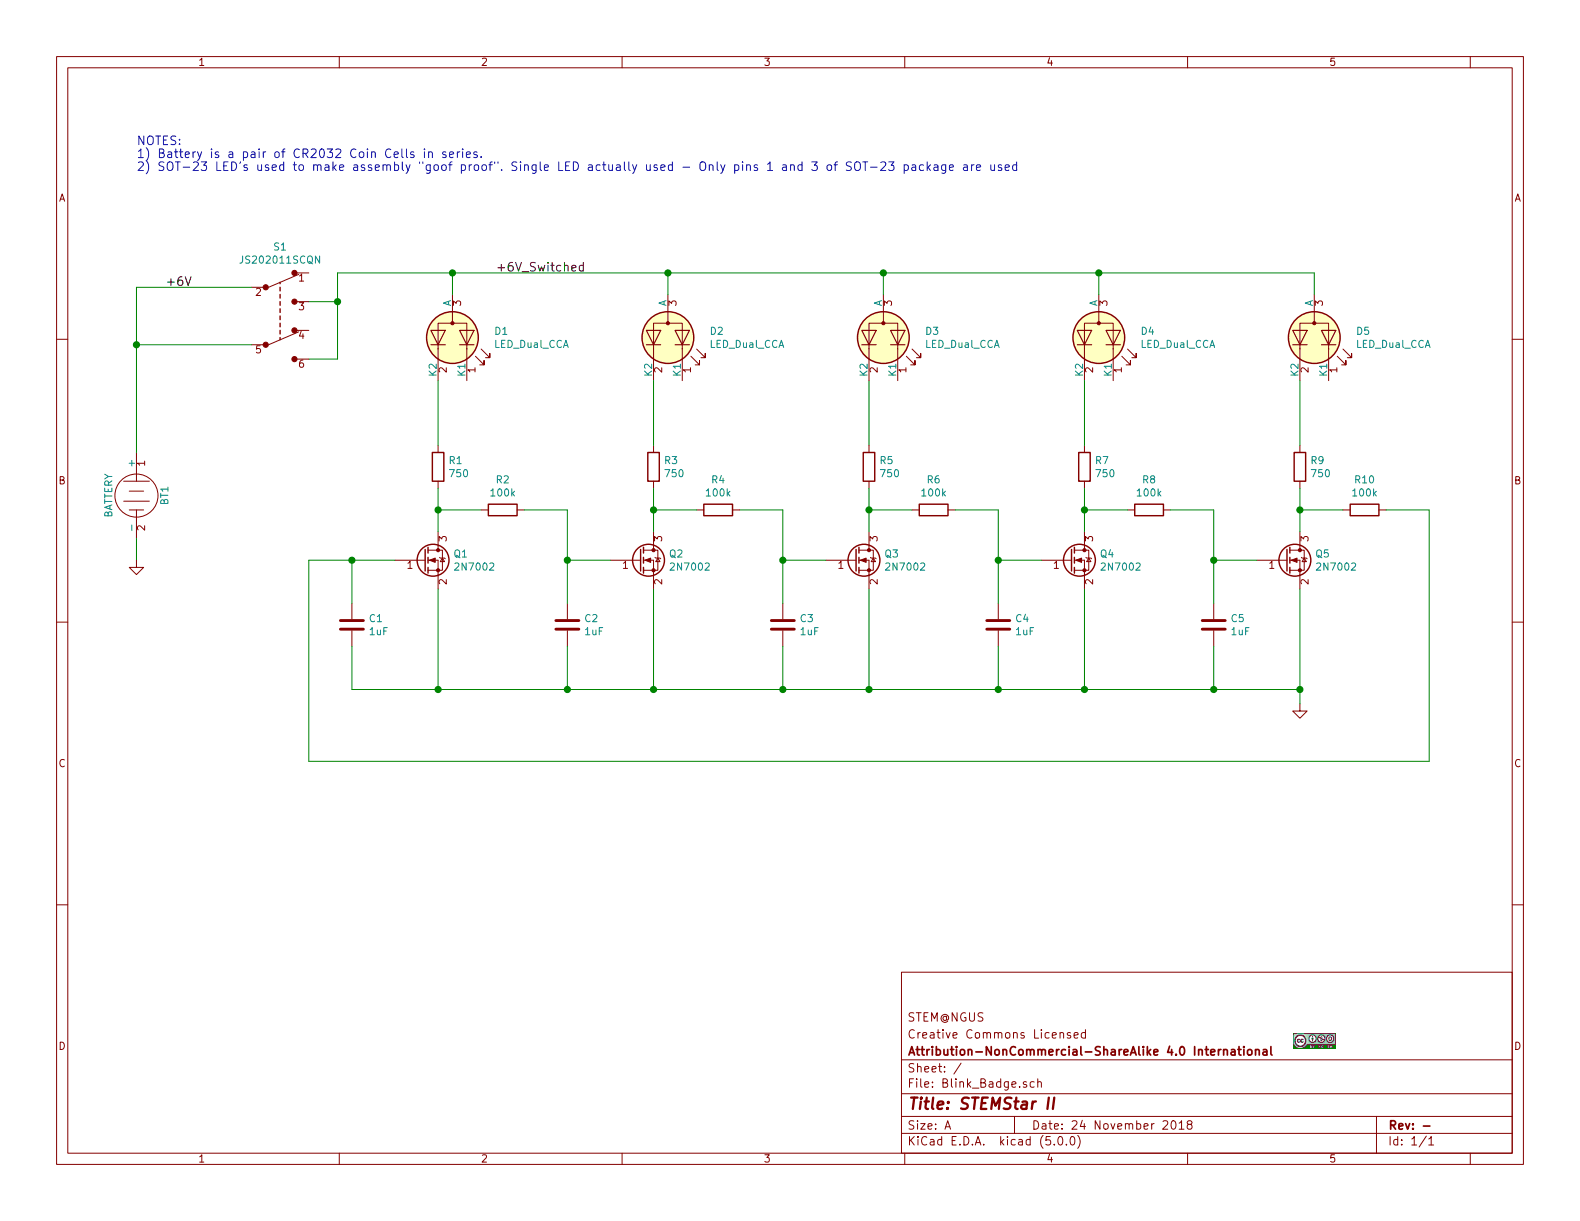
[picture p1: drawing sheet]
EESchema Schematic File Version 4
LIBS:Blink_Badge-cache
EELAYER 26 0
EELAYER END
$Descr A 11000 8500
encoding utf-8
Sheet 1 1
Title "STEMStar II"
Date "24 November 2018"
Rev "-"
Comp "Attribution-NonCommercial-ShareAlike 4.0 International"
Comment1 "Creative Commons Licensed"
Comment2 "STEM@NGUS"
Comment3 ""
Comment4 ""
$EndDescr
$Comp
L Blink_Badge-rescue:BATTERY BT1
U 1 1
P 950 3450
F 0 "BT1" H 950 3650 50  0000 C CNN
F 1 "BATTERY" H 950 3260 50  0000 C CNN
F 2 "windgassen__kicad_lib:WINDGASSEN_CR2032_HOLDER_KEYSTONE_3003" H 950 3000 60  0001 C CNN
F 3 "~" H 950 3450 60  0000 C CNN
	1    950  3450
	0    1    1    0   
$EndComp
Text Notes 950  1200 0    60   ~ 0
NOTES:\n1) Battery is a pair of CR2032 Coin Cells in series.\n2) SOT-23 LED's used to make assembly "goof proof". Single LED actually used - Only pins 1 and 3 of SOT-23 package are used
Wire Wire Line
	950  3750 950  3900
$Comp
L power:GND #PWR03
U 1 1
P 950 3900
F 0 "#PWR03" H 950 3900 30  0001 C CNN
F 1 "GND" H 950 3830 30  0001 C CNN
F 2 "" H 950 3900 60  0000 C CNN
F 3 "" H 950 3900 60  0000 C CNN
	1    950  3900
	1    0    0    -1  
$EndComp
$Comp
L Transistor_FET:2N7002 Q1
U 1 1
P 2950 3900
F 0 "Q1" H 3155 3946 50  0000 L CNN
F 1 "2N7002" H 3155 3855 50  0000 L CNN
F 2 "TO_SOT_Packages_SMD:SOT-23_Handsoldering" H 3150 3825 50  0001 L CIN
F 3 "https://www.fairchildsemi.com/datasheets/2N/2N7002.pdf" H 2950 3900 50  0001 L CNN
	1    2950 3900
	1    0    0    -1  
$EndComp
$Comp
L Device:R R1
U 1 1
P 3050 3250
F 0 "R1" H 3120 3296 50  0000 L CNN
F 1 "750" H 3120 3205 50  0000 L CNN
F 2 "Resistors_SMD:R_1206_HandSoldering" V 2980 3250 50  0001 C CNN
F 3 "~" H 3050 3250 50  0001 C CNN
	1    3050 3250
	1    0    0    -1  
$EndComp
$Comp
L Device:R R2
U 1 1
P 3500 3550
F 0 "R2" V 3707 3550 50  0000 C CNN
F 1 "100k" V 3616 3550 50  0000 C CNN
F 2 "Resistors_SMD:R_1206_HandSoldering" V 3430 3550 50  0001 C CNN
F 3 "~" H 3500 3550 50  0001 C CNN
	1    3500 3550
	0    1    -1   0   
$EndComp
$Comp
L Device:C C1
U 1 1
P 2450 4350
F 0 "C1" H 2565 4396 50  0000 L CNN
F 1 "1uF" H 2565 4305 50  0000 L CNN
F 2 "Capacitors_SMD:C_1206_HandSoldering" H 2488 4200 50  0001 C CNN
F 3 "~" H 2450 4350 50  0001 C CNN
	1    2450 4350
	1    0    0    -1  
$EndComp
Wire Wire Line
	3050 3400 3050 3550
Wire Wire Line
	3350 3550 3050 3550
Connection ~ 3050 3550
Wire Wire Line
	3050 3550 3050 3700
Wire Wire Line
	2750 3900 2450 3900
Wire Wire Line
	2450 3900 2450 4200
$Comp
L Transistor_FET:2N7002 Q2
U 1 1
P 4450 3900
F 0 "Q2" H 4655 3946 50  0000 L CNN
F 1 "2N7002" H 4655 3855 50  0000 L CNN
F 2 "TO_SOT_Packages_SMD:SOT-23_Handsoldering" H 4650 3825 50  0001 L CIN
F 3 "https://www.fairchildsemi.com/datasheets/2N/2N7002.pdf" H 4450 3900 50  0001 L CNN
	1    4450 3900
	1    0    0    -1  
$EndComp
$Comp
L Device:R R3
U 1 1
P 4550 3250
F 0 "R3" H 4620 3296 50  0000 L CNN
F 1 "750" H 4620 3205 50  0000 L CNN
F 2 "Resistors_SMD:R_1206_HandSoldering" V 4480 3250 50  0001 C CNN
F 3 "~" H 4550 3250 50  0001 C CNN
	1    4550 3250
	1    0    0    -1  
$EndComp
$Comp
L Device:R R4
U 1 1
P 5000 3550
F 0 "R4" V 5207 3550 50  0000 C CNN
F 1 "100k" V 5116 3550 50  0000 C CNN
F 2 "Resistors_SMD:R_1206_HandSoldering" V 4930 3550 50  0001 C CNN
F 3 "~" H 5000 3550 50  0001 C CNN
	1    5000 3550
	0    1    -1   0   
$EndComp
$Comp
L Device:C C2
U 1 1
P 3950 4350
F 0 "C2" H 4065 4396 50  0000 L CNN
F 1 "1uF" H 4065 4305 50  0000 L CNN
F 2 "Capacitors_SMD:C_1206_HandSoldering" H 3988 4200 50  0001 C CNN
F 3 "~" H 3950 4350 50  0001 C CNN
	1    3950 4350
	1    0    0    -1  
$EndComp
Wire Wire Line
	4550 3400 4550 3550
Wire Wire Line
	4850 3550 4550 3550
Connection ~ 4550 3550
Wire Wire Line
	4550 3550 4550 3700
Wire Wire Line
	4250 3900 3950 3900
Wire Wire Line
	3950 3900 3950 4200
$Comp
L Transistor_FET:2N7002 Q3
U 1 1
P 5950 3900
F 0 "Q3" H 6155 3946 50  0000 L CNN
F 1 "2N7002" H 6155 3855 50  0000 L CNN
F 2 "TO_SOT_Packages_SMD:SOT-23_Handsoldering" H 6150 3825 50  0001 L CIN
F 3 "https://www.fairchildsemi.com/datasheets/2N/2N7002.pdf" H 5950 3900 50  0001 L CNN
	1    5950 3900
	1    0    0    -1  
$EndComp
$Comp
L Device:R R5
U 1 1
P 6050 3250
F 0 "R5" H 6120 3296 50  0000 L CNN
F 1 "750" H 6120 3205 50  0000 L CNN
F 2 "Resistors_SMD:R_1206_HandSoldering" V 5980 3250 50  0001 C CNN
F 3 "~" H 6050 3250 50  0001 C CNN
	1    6050 3250
	1    0    0    -1  
$EndComp
$Comp
L Device:R R6
U 1 1
P 6500 3550
F 0 "R6" V 6707 3550 50  0000 C CNN
F 1 "100k" V 6616 3550 50  0000 C CNN
F 2 "Resistors_SMD:R_1206_HandSoldering" V 6430 3550 50  0001 C CNN
F 3 "~" H 6500 3550 50  0001 C CNN
	1    6500 3550
	0    1    -1   0   
$EndComp
$Comp
L Device:C C3
U 1 1
P 5450 4350
F 0 "C3" H 5565 4396 50  0000 L CNN
F 1 "1uF" H 5565 4305 50  0000 L CNN
F 2 "Capacitors_SMD:C_1206_HandSoldering" H 5488 4200 50  0001 C CNN
F 3 "~" H 5450 4350 50  0001 C CNN
	1    5450 4350
	1    0    0    -1  
$EndComp
Wire Wire Line
	6050 3400 6050 3550
Wire Wire Line
	6350 3550 6050 3550
Connection ~ 6050 3550
Wire Wire Line
	6050 3550 6050 3700
Wire Wire Line
	5750 3900 5450 3900
Wire Wire Line
	5450 3900 5450 4200
$Comp
L Transistor_FET:2N7002 Q4
U 1 1
P 7450 3900
F 0 "Q4" H 7655 3946 50  0000 L CNN
F 1 "2N7002" H 7655 3855 50  0000 L CNN
F 2 "TO_SOT_Packages_SMD:SOT-23_Handsoldering" H 7650 3825 50  0001 L CIN
F 3 "https://www.fairchildsemi.com/datasheets/2N/2N7002.pdf" H 7450 3900 50  0001 L CNN
	1    7450 3900
	1    0    0    -1  
$EndComp
$Comp
L Device:R R7
U 1 1
P 7550 3250
F 0 "R7" H 7620 3296 50  0000 L CNN
F 1 "750" H 7620 3205 50  0000 L CNN
F 2 "Resistors_SMD:R_1206_HandSoldering" V 7480 3250 50  0001 C CNN
F 3 "~" H 7550 3250 50  0001 C CNN
	1    7550 3250
	1    0    0    -1  
$EndComp
$Comp
L Device:R R8
U 1 1
P 8000 3550
F 0 "R8" V 8207 3550 50  0000 C CNN
F 1 "100k" V 8116 3550 50  0000 C CNN
F 2 "Resistors_SMD:R_1206_HandSoldering" V 7930 3550 50  0001 C CNN
F 3 "~" H 8000 3550 50  0001 C CNN
	1    8000 3550
	0    1    -1   0   
$EndComp
$Comp
L Device:C C4
U 1 1
P 6950 4350
F 0 "C4" H 7065 4396 50  0000 L CNN
F 1 "1uF" H 7065 4305 50  0000 L CNN
F 2 "Capacitors_SMD:C_1206_HandSoldering" H 6988 4200 50  0001 C CNN
F 3 "~" H 6950 4350 50  0001 C CNN
	1    6950 4350
	1    0    0    -1  
$EndComp
Wire Wire Line
	7550 3400 7550 3550
Wire Wire Line
	7850 3550 7550 3550
Connection ~ 7550 3550
Wire Wire Line
	7550 3550 7550 3700
Wire Wire Line
	7250 3900 6950 3900
Wire Wire Line
	6950 3900 6950 4200
$Comp
L Transistor_FET:2N7002 Q5
U 1 1
P 8950 3900
F 0 "Q5" H 9155 3946 50  0000 L CNN
F 1 "2N7002" H 9155 3855 50  0000 L CNN
F 2 "TO_SOT_Packages_SMD:SOT-23_Handsoldering" H 9150 3825 50  0001 L CIN
F 3 "https://www.fairchildsemi.com/datasheets/2N/2N7002.pdf" H 8950 3900 50  0001 L CNN
	1    8950 3900
	1    0    0    -1  
$EndComp
$Comp
L Device:R R9
U 1 1
P 9050 3250
F 0 "R9" H 9120 3296 50  0000 L CNN
F 1 "750" H 9120 3205 50  0000 L CNN
F 2 "Resistors_SMD:R_1206_HandSoldering" V 8980 3250 50  0001 C CNN
F 3 "~" H 9050 3250 50  0001 C CNN
	1    9050 3250
	1    0    0    -1  
$EndComp
$Comp
L Device:R R10
U 1 1
P 9500 3550
F 0 "R10" V 9707 3550 50  0000 C CNN
F 1 "100k" V 9616 3550 50  0000 C CNN
F 2 "Resistors_SMD:R_1206_HandSoldering" V 9430 3550 50  0001 C CNN
F 3 "~" H 9500 3550 50  0001 C CNN
	1    9500 3550
	0    1    -1   0   
$EndComp
$Comp
L Device:C C5
U 1 1
P 8450 4350
F 0 "C5" H 8565 4396 50  0000 L CNN
F 1 "1uF" H 8565 4305 50  0000 L CNN
F 2 "Capacitors_SMD:C_1206_HandSoldering" H 8488 4200 50  0001 C CNN
F 3 "~" H 8450 4350 50  0001 C CNN
	1    8450 4350
	1    0    0    -1  
$EndComp
Wire Wire Line
	9050 3400 9050 3550
Wire Wire Line
	9350 3550 9050 3550
Connection ~ 9050 3550
Wire Wire Line
	9050 3550 9050 3700
Wire Wire Line
	8750 3900 8450 3900
Wire Wire Line
	8450 3900 8450 4200
Wire Wire Line
	2450 4500 2450 4800
Wire Wire Line
	2450 4800 3050 4800
Wire Wire Line
	8450 4800 8450 4500
Wire Wire Line
	6950 4500 6950 4800
Connection ~ 6950 4800
Wire Wire Line
	6950 4800 7550 4800
Wire Wire Line
	5450 4500 5450 4800
Connection ~ 5450 4800
Wire Wire Line
	5450 4800 6050 4800
Wire Wire Line
	3950 4500 3950 4800
Connection ~ 3950 4800
Wire Wire Line
	3950 4800 4550 4800
Wire Wire Line
	3050 4100 3050 4800
Connection ~ 3050 4800
Wire Wire Line
	3050 4800 3950 4800
Wire Wire Line
	9050 4100 9050 4800
Wire Wire Line
	9050 4800 8450 4800
Connection ~ 8450 4800
Wire Wire Line
	7550 4100 7550 4800
Connection ~ 7550 4800
Wire Wire Line
	7550 4800 8450 4800
Wire Wire Line
	6050 4100 6050 4800
Connection ~ 6050 4800
Wire Wire Line
	6050 4800 6950 4800
Wire Wire Line
	4550 4100 4550 4800
Connection ~ 4550 4800
Wire Wire Line
	4550 4800 5450 4800
Wire Wire Line
	3650 3550 3950 3550
Wire Wire Line
	3950 3550 3950 3900
Connection ~ 3950 3900
Wire Wire Line
	5150 3550 5450 3550
Wire Wire Line
	5450 3550 5450 3900
Connection ~ 5450 3900
Wire Wire Line
	6650 3550 6950 3550
Wire Wire Line
	6950 3550 6950 3900
Connection ~ 6950 3900
Wire Wire Line
	8150 3550 8450 3550
Wire Wire Line
	8450 3550 8450 3900
Connection ~ 8450 3900
$Comp
L power:GND #PWR01
U 1 1
P 9050 4900
F 0 "#PWR01" H 9050 4900 30  0001 C CNN
F 1 "GND" H 9050 4830 30  0001 C CNN
F 2 "" H 9050 4900 60  0000 C CNN
F 3 "" H 9050 4900 60  0000 C CNN
	1    9050 4900
	1    0    0    -1  
$EndComp
Wire Wire Line
	9050 4900 9050 4800
Connection ~ 9050 4800
Wire Wire Line
	9650 3550 9950 3550
Wire Wire Line
	9950 3550 9950 5300
Wire Wire Line
	9950 5300 2150 5300
Wire Wire Line
	2150 5300 2150 3900
Wire Wire Line
	2150 3900 2450 3900
Connection ~ 2450 3900
$Comp
L dk_Slide-Switches:JS202011SCQN S1
U 1 1
P 1950 2200
F 0 "S1" H 1950 2683 50  0000 C CNN
F 1 "JS202011SCQN" H 1950 2592 50  0000 C CNN
F 2 "digikey-footprints:Switch_Slide_JS202011SCQN" H 2150 2400 50  0001 L CNN
F 3 "https://www.ckswitches.com/media/1422/js.pdf" H 2150 2500 60  0001 L CNN
F 4 "401-2002-1-ND" H 2150 2600 60  0001 L CNN "Digi-Key_PN"
F 5 "JS202011SCQN" H 2150 2700 60  0001 L CNN "MPN"
F 6 "Switches" H 2150 2800 60  0001 L CNN "Category"
F 7 "Slide Switches" H 2150 2900 60  0001 L CNN "Family"
F 8 "https://www.ckswitches.com/media/1422/js.pdf" H 2150 3000 60  0001 L CNN "DK_Datasheet_Link"
F 9 "/product-detail/en/c-k/JS202011SCQN/401-2002-1-ND/1640098" H 2150 3100 60  0001 L CNN "DK_Detail_Page"
F 10 "SWITCH SLIDE DPDT 300MA 6V" H 2150 3200 60  0001 L CNN "Description"
F 11 "C&K" H 2150 3300 60  0001 L CNN "Manufacturer"
F 12 "Active" H 2150 3400 60  0001 L CNN "Status"
	1    1950 2200
	1    0    0    -1  
$EndComp
Wire Wire Line
	1750 2000 950  2000
Wire Wire Line
	950  2000 950  2400
Wire Wire Line
	1750 2400 950  2400
Connection ~ 950  2400
Wire Wire Line
	950  2400 950  3150
Wire Wire Line
	2150 2100 2350 2100
Wire Wire Line
	2350 2100 2350 2500
Wire Wire Line
	2350 2500 2150 2500
Wire Wire Line
	2350 2100 2350 1900
Connection ~ 2350 2100
Text Label 1150 2000 0    60   ~ 0
+6V
Text Label 3450 1900 0    60   ~ 0
+6V_Switched
$Comp
L Device:LED_Dual_CCA D1
U 1 1
P 3150 2350
F 0 "D1" V 3104 2638 50  0000 L CNN
F 1 "LED_Dual_CCA" V 3195 2638 50  0000 L CNN
F 2 "TO_SOT_Packages_SMD:SOT-23_Handsoldering" H 3200 2350 50  0001 C CNN
F 3 "~" H 3200 2350 50  0001 C CNN
	1    3150 2350
	0    1    1    0   
$EndComp
Wire Wire Line
	2350 1900 3150 1900
$Comp
L Device:LED_Dual_CCA D2
U 1 1
P 4650 2350
F 0 "D2" V 4604 2638 50  0000 L CNN
F 1 "LED_Dual_CCA" V 4695 2638 50  0000 L CNN
F 2 "TO_SOT_Packages_SMD:SOT-23_Handsoldering" H 4700 2350 50  0001 C CNN
F 3 "~" H 4700 2350 50  0001 C CNN
	1    4650 2350
	0    1    1    0   
$EndComp
$Comp
L Device:LED_Dual_CCA D3
U 1 1
P 6150 2350
F 0 "D3" V 6104 2638 50  0000 L CNN
F 1 "LED_Dual_CCA" V 6195 2638 50  0000 L CNN
F 2 "TO_SOT_Packages_SMD:SOT-23_Handsoldering" H 6200 2350 50  0001 C CNN
F 3 "~" H 6200 2350 50  0001 C CNN
	1    6150 2350
	0    1    1    0   
$EndComp
$Comp
L Device:LED_Dual_CCA D4
U 1 1
P 7650 2350
F 0 "D4" V 7604 2638 50  0000 L CNN
F 1 "LED_Dual_CCA" V 7695 2638 50  0000 L CNN
F 2 "TO_SOT_Packages_SMD:SOT-23_Handsoldering" H 7700 2350 50  0001 C CNN
F 3 "~" H 7700 2350 50  0001 C CNN
	1    7650 2350
	0    1    1    0   
$EndComp
$Comp
L Device:LED_Dual_CCA D5
U 1 1
P 9150 2350
F 0 "D5" V 9104 2638 50  0000 L CNN
F 1 "LED_Dual_CCA" V 9195 2638 50  0000 L CNN
F 2 "TO_SOT_Packages_SMD:SOT-23_Handsoldering" H 9200 2350 50  0001 C CNN
F 3 "~" H 9200 2350 50  0001 C CNN
	1    9150 2350
	0    1    1    0   
$EndComp
Wire Wire Line
	3150 2050 3150 1900
Connection ~ 3150 1900
Wire Wire Line
	3150 1900 4650 1900
Wire Wire Line
	3050 2650 3050 3100
Wire Wire Line
	4650 2050 4650 1900
Connection ~ 4650 1900
Wire Wire Line
	4650 1900 6150 1900
Wire Wire Line
	6150 2050 6150 1900
Connection ~ 6150 1900
Wire Wire Line
	6150 1900 7650 1900
Wire Wire Line
	7650 2050 7650 1900
Connection ~ 7650 1900
Wire Wire Line
	7650 1900 9150 1900
Wire Wire Line
	9150 2050 9150 1900
Wire Wire Line
	4550 2650 4550 3100
Wire Wire Line
	6050 2650 6050 3100
Wire Wire Line
	7550 2650 7550 3100
Wire Wire Line
	9050 2650 9050 3100
$EndSCHEMATC
